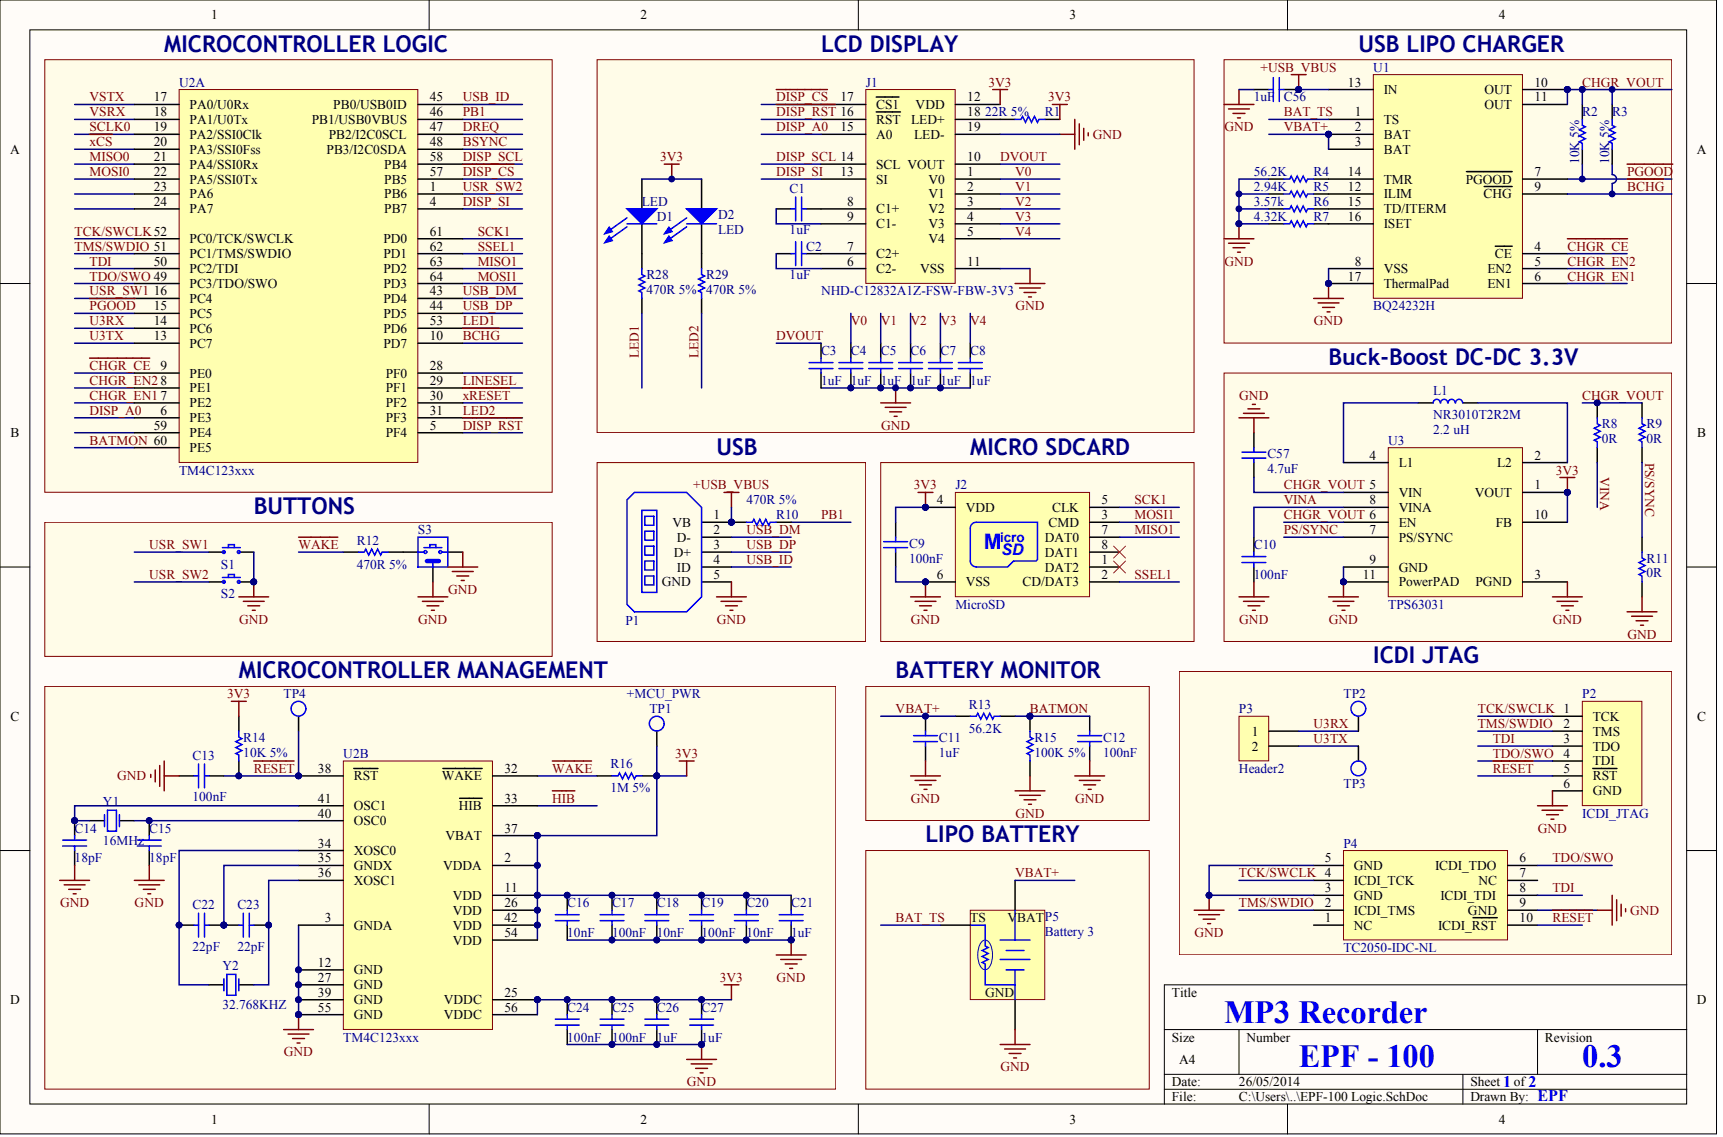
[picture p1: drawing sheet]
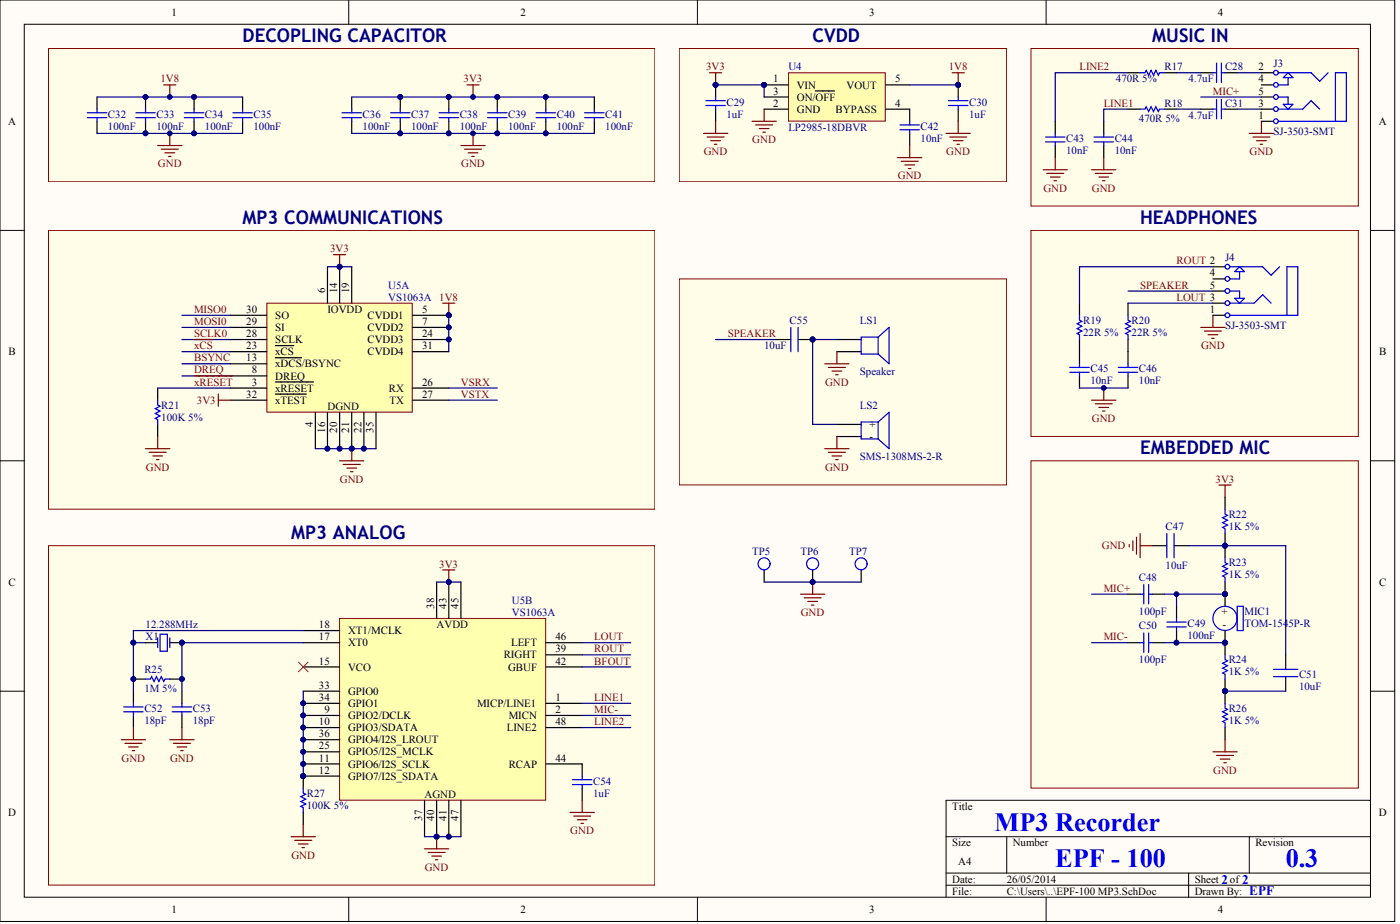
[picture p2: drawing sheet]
# Altium project EPF-100.PrjPcb
2 sheets, 119 parts. Net scope: global (net labels, ports and power ports of the same name join across sheets).
Board file: EPF-100.PcbDoc
Sheets:
  EPF-100 Logic.SchDoc
  EPF-100 MP3.SchDoc

## Sheet EPF-100 Logic.SchDoc
size A4

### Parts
C1  1uF  [CAP0603]
C2  1uF  [CAP0603]
C3  1uF  [CAP0603]
C4  1uF  [CAP0603]
C5  1uF  [CAP0603]
C6  1uF  [CAP0603]
C7  1uF  [CAP0603]
C8  1uF  [CAP0603]
C9  100nF  [CAP0603]
C10  100nF  [CAP0603]
C11  1uF  [CAP0603]
C12  100nF  [CAP0603]
C13  100nF  [CAP0603]
C14  18pF  [CAP0603]
C15  18pF  [CAP0603]
C16  10nF  [CAP0603]
C17  100nF  [CAP0603]
C18  10nF  [CAP0603]
C19  100nF  [CAP0603]
C20  10nF  [CAP0603]
C21  1uF  [CAP0603]
C22  22pF  [CAP0603]
C23  22pF  [CAP0603]
C24  100nF  [CAP0603]
C25  100nF  [CAP0603]
C26  1uF  [CAP0603]
C27  1uF  [CAP0603]
C56  1uF  [CAP0603]
C57  4.7uF  [CAP0603]
D1  LED  [LED0603]
D2  LED  [LED0603]
J1  NHD-C12832A1Z-FSW-FBW-3V3  [NHD-C12832A1Z]
J2  MicroSD  [ALPS-SCHD1A0101]
L1  NR3010T2R2M  value 2.2 uH  [NR3010]
P1  USB extension  [HDR1X5 - USB]  (value not drawn)
P2  ICDI_JTAG  [HDR1X6]
P3  Header2  [Header2Macho]
P4  TC2050-IDC-NL  [TC2050-IDC-NL]
P5  Battery 3  [HDR1X3]
R1  22R 5%  [RES0603]
R2  10K 5%  [RES0603]
R3  10K 5%  [RES0603]
R4  56.2K  [RES0603]
R5  2.94K  [RES0603]
R6  3.57k  [RES0603]
R7  4.32K  [RES0603]
R8  0R  [RES0603]
R9  0R  [RES0603]
R10  470R 5%  [RES0603]
R11  0R  [RES0603]
R12  470R 5%  [RES0603]
R13  56.2K  [RES0603]
R14  10K 5%  [RES0603]
R15  100K 5%  [RES0603]
R16  1M 5%  [RES0603]
R28  470R 5%  [RES0603]
R29  470R 5%  [RES0603]
S1  switch  [TACTILE SWITCH 3.5x6]  (value not drawn)
S2  switch  [TACTILE SWITCH 3.5x6]  (value not drawn)
S3  switch  [B3U-3100P-B]  (value not drawn)
TP1  +MCU_PWR  [PCB TEST POINT]
TP2  PCB TEST POINT  [PCB TEST POINT]  (value not drawn)
TP3  PCB TEST POINT  [PCB TEST POINT]  (value not drawn)
TP4  PCB TEST POINT  [PCB TEST POINT]  (value not drawn)
U1  BQ24232H  [QFN50P300X300-16V6N]
U2  TM4C123xxx  [LQFP64_N]  (parts A,B of 2)
U3  TPS63031  [SON50P300X300X80-10W2N]
Y1  16MHz  [NX5032GA]
Y2  32.768KHZ  [AB26TRB-32.768KHZ- T]

### Blocks framed on the sheet
BUTTONS: U2
Buck-Boost DC-DC 3.3V: C56 R2-R7 U1
ICDI JTAG: C10 C57 L1 R8 R9 R11 U3
MICROCONTROLLER MANAGEMENT: R12 S1-S3
LIPO BATTERY: C11 C12 R13 R15

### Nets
3V3: C9.2 C16.2 C17.2 C18.2 C19.2 C20.2 C21.2 C24.2 C25.2 C26.2 C27.2 D1.1(A) D2.1(A) J1.12(VDD) J2.4(VDD) R1.1 R14.2 R16.2 TP1.1 U2.2(VDDA) U2.11(VDD) U2.25(VDDC) U2.26(VDD) U2.37(VBAT) U2.42(VDD) U2.54(VDD) U2.56(VDDC) U3.1(VOUT) U3.10(FB)
+USB_VBUS: C56.1 P1.1(VB) R10.1 U1.13(IN)
GND: C3.2 C4.2 C5.2 C6.2 C7.2 C8.2 C9.1 C10.1 C11.1 C12.1 C13.1 C14.2 C15.2 C16.1 C17.1 C18.1 C19.1 C20.1 C21.1 C24.1 C25.1 C26.1 C27.1 C56.2 C57.2 J1.11(VSS) J1.19(LED-) J2.6(VSS) P1.5(GND) P2.6(GND) P4.3(GND) P4.5(GND) P4.9(GND) P5.3(GND) R4.1 R5.1 R6.1 R7.1 R11.1 R15.1 S1.2 S2.2 S3.1 S3.3(GND) U1.8(VSS) U1.17(ThermalPad) U2.3(GNDA) U2.12(GND) U2.27(GND) U2.39(GND) U2.55(GND) U3.3(PGND) U3.9(GND) U3.11(PowerPAD)
~{SSEL1}: J2.2(CD/DAT3) U2.62(PD1)
~{BCHG}: R3.1 U1.9(~{CHG}) U2.10(PD7)
BAT_TS: P5.1(TS) U1.1(TS)
BATMON: C12.2 R13.2 R15.2 U2.60(PE5)
BSYNC: U2.48(PB3/I2C0SDA)
~{CHGR_CE}: U1.4(~{CE}) U2.9(PE0)
CHGR_EN1: U1.6(EN1) U2.7(PE2)
CHGR_EN2: U1.5(EN2) U2.8(PE1)
CHGR_VOUT: C57.1 R2.2 R3.2 R8.1 R9.1 U1.10(OUT) U1.11(OUT) U3.5(VIN) U3.6(EN)
~{DISP_CS}: J1.17(~{CS1}) U2.57(PB5)
~{DISP_RST}: J1.16(~{RST}) U2.5(PF4)
DISP_A0: J1.15(A0) U2.6(PE3)
DISP_SCL: J1.14(SCL) U2.58(PB4)
DISP_SI: J1.13(SI) U2.4(PB7)
DREQ: U2.47(PB2/I2C0SCL)
DVOUT: C3.1 J1.10(VOUT)
~{HIB}: U2.33(~{HIB})
LED1: R28.1 U2.53(PD6)
LED2: R29.1 U2.31(PF3)
LINESEL: U2.29(PF1)
MISO0: U2.21(PA4/SSI0Rx)
MISO1: J2.7(DAT0) U2.63(PD2)
MOSI0: U2.22(PA5/SSI0Tx)
MOSI1: J2.3(CMD) U2.64(PD3)
~{PGOOD}: R2.1 U1.7(~{PGOOD}) U2.15(PC5)
PB1: R10.2 U2.46(PB1/USB0VBUS)
PS/SYNC: R9.2 R11.2 U3.7(PS/SYNC)
~{RESET}: C13.2 P2.5(~{RST}) P4.10(ICDI_~{RST}) R14.1 TP4.1 U2.38(~{RST})
SCK1: J2.5(CLK) U2.61(PD0)
SCLK0: U2.19(PA2/SSI0Clk)
TCK/SWCLK: P2.1(TCK) P4.4(ICDI_TCK) U2.52(PC0/TCK/SWCLK)
TDI: P2.3(TDO) P4.8(ICDI_TDI) U2.50(PC2/TDI)
TDO/SWO: P2.4(TDI) P4.6(ICDI_TDO) U2.49(PC3/TDO/SWO)
TMS/SWDIO: P2.2(TMS) P4.2(ICDI_TMS) U2.51(PC1/TMS/SWDIO)
U3RX: P3.1 TP2.1 U2.14(PC6)
U3TX: P3.2 TP3.1 U2.13(PC7)
USB_DM: P1.2(D-) U2.43(PD4)
USB_DP: P1.3(D+) U2.44(PD5)
USB_ID: P1.4(ID) U2.45(PB0/USB0ID)
USR_SW1: S1.1 U2.16(PC4)
USR_SW2: S2.1 U2.1(PB6)
V0: C4.1 J1.1(V0)
V1: C5.1 J1.2(V1)
V2: C6.1 J1.3(V2)
V3: C7.1 J1.4(V3)
V4: C8.1 J1.5(V4)
VBAT+: C11.2 P5.2(VBAT) R13.1 U1.2(BAT) U1.3(BAT)
VINA: C10.2 R8.2 U3.8(VINA)
VSRX: U2.18(PA1/U0Tx)
VSTX: U2.17(PA0/U0Rx)
~{WAKE}: R12.1 R16.1 U2.32(~{WAKE})
~{xCS}: U2.20(PA3/SSI0Fss)
~{xRESET}: U2.30(PF2)
NetC1_1: C1.1 J1.8(C1+)
NetC1_2: C1.2 J1.9(C1-)
NetC2_1: C2.1 J1.7(C2+)
NetC2_2: C2.2 J1.6(C2-)
NetC14_1: C14.1 U2.41(OSC1) Y1.1(OSC1)
NetC15_1: C15.1 U2.40(OSC0) Y1.2(OSC2)
NetC22_1: C22.1 U2.34(XOSC0) Y2.1(OSC1)
NetC22_2: C22.2 C23.2 U2.35(GNDX)
NetC23_1: C23.1 U2.36(XOSC1) Y2.2(OSC2)
NetD1_2: D1.2(K) R28.2
NetD2_2: D2.2(K) R29.2
NetJ1_18: J1.18(LED+) R1.2
NetL1_1: L1.1 U3.4(L1)
NetL1_2: L1.2 U3.2(L2)
NetR4_2: R4.2 U1.14(TMR)
NetR5_2: R5.2 U1.12(ILIM)
NetR6_2: R6.2 U1.15(TD/ITERM)
NetR7_2: R7.2 U1.16(ISET)
NetR12_2: R12.2 S3.2

Not connected (* = marked no-connect by the designer): J2 1(DAT2)* 8(DAT1)*; P4 1(NC) 7(NC); U2 23(PA6) 24(PA7) 28(PF0) 59(PE4)

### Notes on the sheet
- (near U2) MICROCONTROLLER LOGIC
- (near J1) LCD DISPLAY
- (near U1) USB LIPO CHARGER
- USB
- MICRO SDCARD
- BATTERY MONITOR
- MP3 Recorder
- EPF - 100
- 1
- 2
- 0.3
- EPF

## Sheet EPF-100 MP3.SchDoc
size A4

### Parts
C28  4.7uF  [CAP0603]
C29  1uF  [CAP0603]
C30  1uF  [CAP0603]
C31  4.7uF  [CAP0603]
C32  100nF  [CAP0603]
C33  100nF  [CAP0603]
C34  100nF  [CAP0603]
C35  100nF  [CAP0603]
C36  100nF  [CAP0603]
C37  100nF  [CAP0603]
C38  100nF  [CAP0603]
C39  100nF  [CAP0603]
C40  100nF  [CAP0603]
C41  100nF  [CAP0603]
C42  10nF  [CAP0603]
C43  10nF  [CAP0603]
C44  10nF  [CAP0603]
C45  10nF  [CAP0603]
C46  10nF  [CAP0603]
C47  10uF  [CAP0805]
C48  100pF  [CAP0603]
C49  100nF  [CAP0603]
C50  100pF  [CAP0603]
C51  10uF  [CAP0805]
C52  18pF  [CAP0603]
C53  18pF  [CAP0603]
C54  1uF  [CAP0603]
C55  10uF  [CAP0805]
J3  SJ-3503-SMT  [SJ-3503-SMT]
J4  SJ-3503-SMT  [SJ-3503-SMT]
LS1  Speaker  [HDR1X2 - Speaker]
LS2  SMS-1308MS-2-R  [SMS-1308MS-2-R]
MIC1  TOM-1545P-R  [TOM-154P-R]
R17  470R 5%  [RES0603]
R18  470R 5%  [RES0603]
R19  22R 5%  [RES0603]
R20  22R 5%  [RES0603]
R21  100K 5%  [RES0603]
R22  1K 5%  [RES0603]
R23  1K 5%  [RES0603]
R24  1K 5%  [RES0603]
R25  1M 5%  [RES0603]
R26  1K 5%  [RES0603]
R27  100K 5%  [RES0603]
TP5  PCB TEST POINT  [PCB TEST POINT]  (value not drawn)
TP6  PCB TEST POINT  [PCB TEST POINT]  (value not drawn)
TP7  PCB TEST POINT  [PCB TEST POINT]  (value not drawn)
U4  LP2985-18DBVR  [SOT23-5BN]
U5  VS1063A  [TQFP48_N - VLSI]  (parts A,B of 2)
X1  12.288MHz  [SMD XTAL ABM3B]

### Blocks framed on the sheet
HEADPHONES: C28 C31 C43 C44 J3 R17 R18
EMBEDDED MIC: C45 C46 J4 R19 R20

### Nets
1V8: C30.2 C32.2 C33.2 C34.2 C35.2 U4.5(VOUT) U5.5(CVDD1) U5.7(CVDD2) U5.24(CVDD3) U5.31(CVDD4)
3V3: C29.2 C36.2 C37.2 C38.2 C39.2 C40.2 C41.2 R22.2 U4.1(VIN) U4.3(ON/~{OFF}) U5.6(IOVDD1) U5.14(IOVDD2) U5.19(IOVDD3) U5.32(~{xTEST}) U5.38(AVDD1) U5.43(AVDD2) U5.45(AVDD3)
GND: C29.1 C30.1 C32.1 C33.1 C34.1 C35.1 C36.1 C37.1 C38.1 C39.1 C40.1 C41.1 C42.1 C43.1 C44.1 C45.2 C46.2 C47.2 C52.2 C53.2 C54.1 J3.1 J4.1 LS1.2 LS2.2(-) R21.1 R26.1 R27.1 TP5.1 TP6.1 TP7.1 U4.2(GND) U5.4(DGND1) U5.16(DGND2) U5.20(DGND3) U5.21(DGND4) U5.22(DGND5) U5.35(DGND6) U5.37(AGND1) U5.40(AGND2) U5.41(AGND3) U5.47(AGND4)
BFOUT: U5.42(GBUF)
BSYNC: U5.13(~{xDCS}/BSYNC)
DREQ: U5.8(DREQ)
LINE1: C44.2 R18.1 U5.1(MICP/LINE1)
LINE2: C43.2 R17.1 U5.48(LINE2)
LOUT: J4.3 R20.1 U5.46(LEFT)
MIC+: C48.2 J3.5
MIC-: C50.2 U5.2(MICN)
MISO0: U5.30(SO)
MOSI0: U5.29(SI)
ROUT: J4.2 R19.1 U5.39(RIGHT)
SCLK0: U5.28(SCLK)
SPEAKER: C55.1 J4.5
VSRX: U5.26(RX)
VSTX: U5.27(TX)
~{xCS}: U5.23(~{xCS})
~{xRESET}: R21.2 U5.3(~{xRESET})
NetC28_1: C28.1 J3.2
NetC28_2: C28.2 R17.2
NetC31_1: C31.1 J3.3
NetC31_2: C31.2 R18.2
NetC42_2: C42.2 U4.4(BYPASS)
NetC45_1: C45.1 R19.2
NetC46_1: C46.1 R20.2
NetC47_1: C47.1 C51.1 R22.1 R23.2
NetC48_1: C48.1 C49.2 MIC1.1(Term_+) R23.1
NetC49_1: C49.1 C50.1 MIC1.2(Term_-) R24.2
NetC51_2: C51.2 R24.1 R26.2
NetC52_1: C52.1 R25.2 U5.18(XT1/MCLK) X1.3
NetC53_1: C53.1 R25.1 U5.17(XT0) X1.1
NetC54_2: C54.2 U5.44(RCAP)
NetC55_2: C55.2 LS1.1 LS2.1(+)
NetR27_2: R27.2 U5.9(GPIO2/DCLK) U5.10(GPIO3/SDATA) U5.11(GPIO6/I2S_SCLK) U5.12(GPIO7/I2S_SDATA) U5.25(GPIO5/I2S_MCLK) U5.33(GPIO0) U5.34(GPIO1) U5.36(GPIO4/I2S_LROUT)

Not connected (* = marked no-connect by the designer): J3 4; J4 4; U5 15(VCO)*

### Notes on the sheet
- DECOPLING CAPACITOR
- (near U4) CVDD
- MUSIC IN
- MP3 COMMUNICATIONS
- MP3 ANALOG
- MP3 Recorder
- EPF - 100
- 2
- 0.3
- EPF

## Nets that join several sheets
3V3: EPF-100 Logic (29 pins), EPF-100 MP3 (17 pins)
GND: EPF-100 Logic (54 pins), EPF-100 MP3 (42 pins)
BSYNC: EPF-100 Logic (U2.48), EPF-100 MP3 (U5.13)
DREQ: EPF-100 Logic (U2.47), EPF-100 MP3 (U5.8)
MISO0: EPF-100 Logic (U2.21), EPF-100 MP3 (U5.30)
MOSI0: EPF-100 Logic (U2.22), EPF-100 MP3 (U5.29)
SCLK0: EPF-100 Logic (U2.19), EPF-100 MP3 (U5.28)
VSRX: EPF-100 Logic (U2.18), EPF-100 MP3 (U5.26)
VSTX: EPF-100 Logic (U2.17), EPF-100 MP3 (U5.27)
~{xCS}: EPF-100 Logic (U2.20), EPF-100 MP3 (U5.23)
~{xRESET}: EPF-100 Logic (U2.30), EPF-100 MP3 (R21.2 U5.3)
